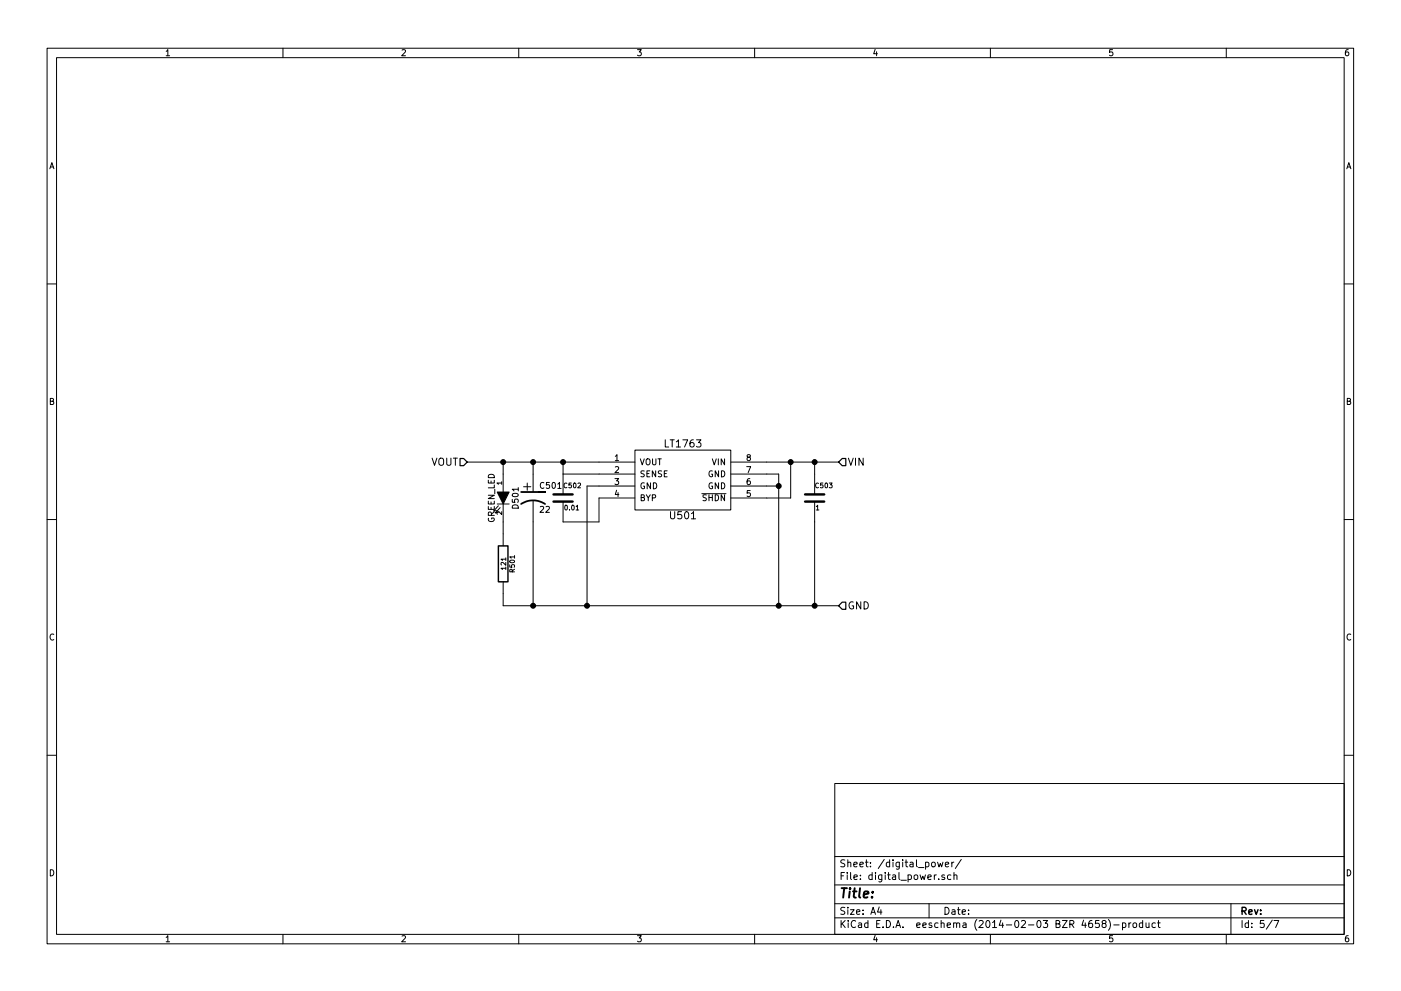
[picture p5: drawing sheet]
EESchema Schematic File Version 2
LIBS:conn_gosselin
LIBS:ti_gosselin
LIBS:oscillator_gosselin
LIBS:power
LIBS:device
LIBS:conn
LIBS:microchip_gosselin
LIBS:linear_technology_gosselin
LIBS:led_gosselin
LIBS:wolfson_gosselin
EELAYER 24 0
EELAYER END
$Descr A4 11693 8268
encoding utf-8
Sheet 5 7
Title ""
Date ""
Rev ""
Comp ""
Comment1 ""
Comment2 ""
Comment3 ""
Comment4 ""
$EndDescr
Text HLabel 7000 3850 2    60   Input ~ 0
VIN
Wire Wire Line
	6500 4050 6400 4050
Text HLabel 7000 5050 2    60   Input ~ 0
GND
Connection ~ 6500 5050
$Comp
L C C503
U 1 1
P 6800 4150
F 0 "C503" H 6800 4250 40  0000 L CNN
F 1 "1" H 6806 4065 40  0000 L CNN
F 2 "" H 6838 4000 30  0000 C CNN
F 3 "" H 6800 4150 60  0000 C CNN
F 4 "Digi-Key" H 6800 4150 60  0001 C CNN "Supplier"
F 5 "445-8189-1-ND" H 6800 4150 60  0001 C CNN "Supplier-PN"
F 6 "TDK" H 6800 4150 60  0001 C CNN "Manu"
F 7 "CGJ4J2X7R1C105K125AA" H 6800 4150 60  0001 C CNN "Manu-PN"
F 8 "CAP CER 1UF 16V 10% X7R 0805" H 6800 4150 60  0001 C CNN "Description"
	1    6800 4150
	1    0    0    -1  
$EndComp
Connection ~ 6800 3850
Connection ~ 6800 5050
Text HLabel 3900 3850 0    60   Input ~ 0
VOUT
$Comp
L C C502
U 1 1
P 4700 4150
F 0 "C502" H 4700 4250 40  0000 L CNN
F 1 "0.01" H 4706 4065 40  0000 L CNN
F 2 "" H 4738 4000 30  0000 C CNN
F 3 "" H 4700 4150 60  0000 C CNN
F 4 "Digi-Key" H 4700 4150 60  0001 C CNN "Supplier"
F 5 "445-9190-1-ND" H 4700 4150 60  0001 C CNN "Supplier-PN"
F 6 "TDK" H 4700 4150 60  0001 C CNN "Manu"
F 7 "CGJ4J3X7R2D103K125AA" H 4700 4150 60  0001 C CNN "Manu-PN"
F 8 "CAP CER 10000PF 200V X7R 0805" H 4700 4150 60  0001 C CNN "Description"
	1    4700 4150
	1    0    0    -1  
$EndComp
$Comp
L LT1763 U501
U 1 1
P 5700 4000
F 0 "U501" H 5700 3700 60  0000 C CNN
F 1 "LT1763" H 5700 4300 60  0000 C CNN
F 2 "" H 5750 4000 60  0000 C CNN
F 3 "" H 5750 4000 60  0000 C CNN
F 4 "Digi-key" H 5900 4850 60  0001 C CNN "Supplier"
F 5 "LT1763CS8-3.3#PBF-ND" H 6350 4750 60  0001 C CNN "Supplier-PN"
F 6 "Linear Technology" H 6050 4650 60  0001 C CNN "Manu"
F 7 "LT1763CS8-3.3#PBF" H 6200 4550 60  0001 C CNN "Manu-PN"
F 8 "IC REG LDO 3.3V 0.5A 8SOIC" H 6400 4450 60  0001 C CNN "Description"
	1    5700 4000
	1    0    0    -1  
$EndComp
Wire Wire Line
	3900 3850 5000 3850
Wire Wire Line
	6400 3850 7000 3850
Wire Wire Line
	6400 3950 6500 3950
Wire Wire Line
	6500 3950 6500 5050
Connection ~ 6500 4050
Wire Wire Line
	6800 3850 6800 3950
Wire Wire Line
	6800 5050 6800 4350
Wire Wire Line
	6400 4150 6600 4150
Wire Wire Line
	6600 4150 6600 3850
Connection ~ 6600 3850
Wire Wire Line
	5000 4050 4900 4050
Wire Wire Line
	4900 4050 4900 5050
Connection ~ 4900 5050
Wire Wire Line
	4700 3950 5000 3950
Wire Wire Line
	4700 3950 4700 3850
Connection ~ 4700 3850
Wire Wire Line
	4700 4350 5000 4350
Wire Wire Line
	5000 4350 5000 4150
Wire Wire Line
	4450 3950 4450 3850
Connection ~ 4450 3850
Wire Wire Line
	4450 4350 4450 5050
Wire Wire Line
	4200 5050 7000 5050
$Comp
L GREEN_LED D501
U 1 1
P 4200 4150
F 0 "D501" H 4200 4250 50  0000 C CNN
F 1 "GREEN_LED" H 4200 4050 50  0000 C CNN
F 2 "" H 4200 4150 60  0000 C CNN
F 3 "" H 4200 4150 60  0000 C CNN
F 4 " 160-1423-1-ND" H 4400 4450 60  0001 C CNN "Supplier-PN"
F 5 "Digi-key" H 4300 4350 60  0001 C CNN "Supplier"
F 6 "LED GREEN CLEAR THIN 0805 SMD" H 4700 4750 60  0001 C CNN "Description"
F 7 "Lite-On" H 4500 4550 60  0001 C CNN "Manu"
F 8 "LTST-C171GKT" H 4600 4650 60  0001 C CNN "Manu-PN"
	1    4200 4150
	0    1    1    0   
$EndComp
$Comp
L R R501
U 1 1
P 4200 4700
F 0 "R501" V 4280 4700 40  0000 C CNN
F 1 "121" V 4207 4701 40  0000 C CNN
F 2 "" V 4130 4700 30  0000 C CNN
F 3 "" H 4200 4700 30  0000 C CNN
F 4 "Digi-key" H 4200 4700 60  0001 C CNN "Supplier"
F 5 "RNCP0805FTD121RCT-ND" H 4200 4700 60  0001 C CNN "Supplier-PN"
F 6 "Stackpole" H 4200 4700 60  0001 C CNN "Manu"
F 7 "RNCP0805FTD121R" H 4200 4700 60  0001 C CNN "Manu-PN"
F 8 "RES 121 OHM 1/4W 1% 0805" H 4200 4700 60  0001 C CNN "Description"
	1    4200 4700
	1    0    0    -1  
$EndComp
Wire Wire Line
	4200 3850 4200 3950
Connection ~ 4200 3850
Wire Wire Line
	4200 4350 4200 4450
Wire Wire Line
	4200 5050 4200 4950
Connection ~ 4450 5050
$Comp
L CP1 C501
U 1 1
P 4450 4150
F 0 "C501" H 4500 4250 50  0000 L CNN
F 1 "22" H 4500 4050 50  0000 L CNN
F 2 "" H 4450 4150 60  0000 C CNN
F 3 "" H 4450 4150 60  0000 C CNN
F 4 "Digi-key" H 4450 4150 60  0001 C CNN "Supplier"
F 5 "P16405CT-ND" H 4450 4150 60  0001 C CNN "Supplier-PN"
F 6 "Panasonic" H 4450 4150 60  0001 C CNN "Manu"
F 7 "32SEPF22M+TSS" H 4450 4150 60  0001 C CNN "Manu-PN"
F 8 "CAP ALUM 22UF 32V 20% RADIAL" H 4450 4150 60  0001 C CNN "Description"
	1    4450 4150
	1    0    0    -1  
$EndComp
$EndSCHEMATC
